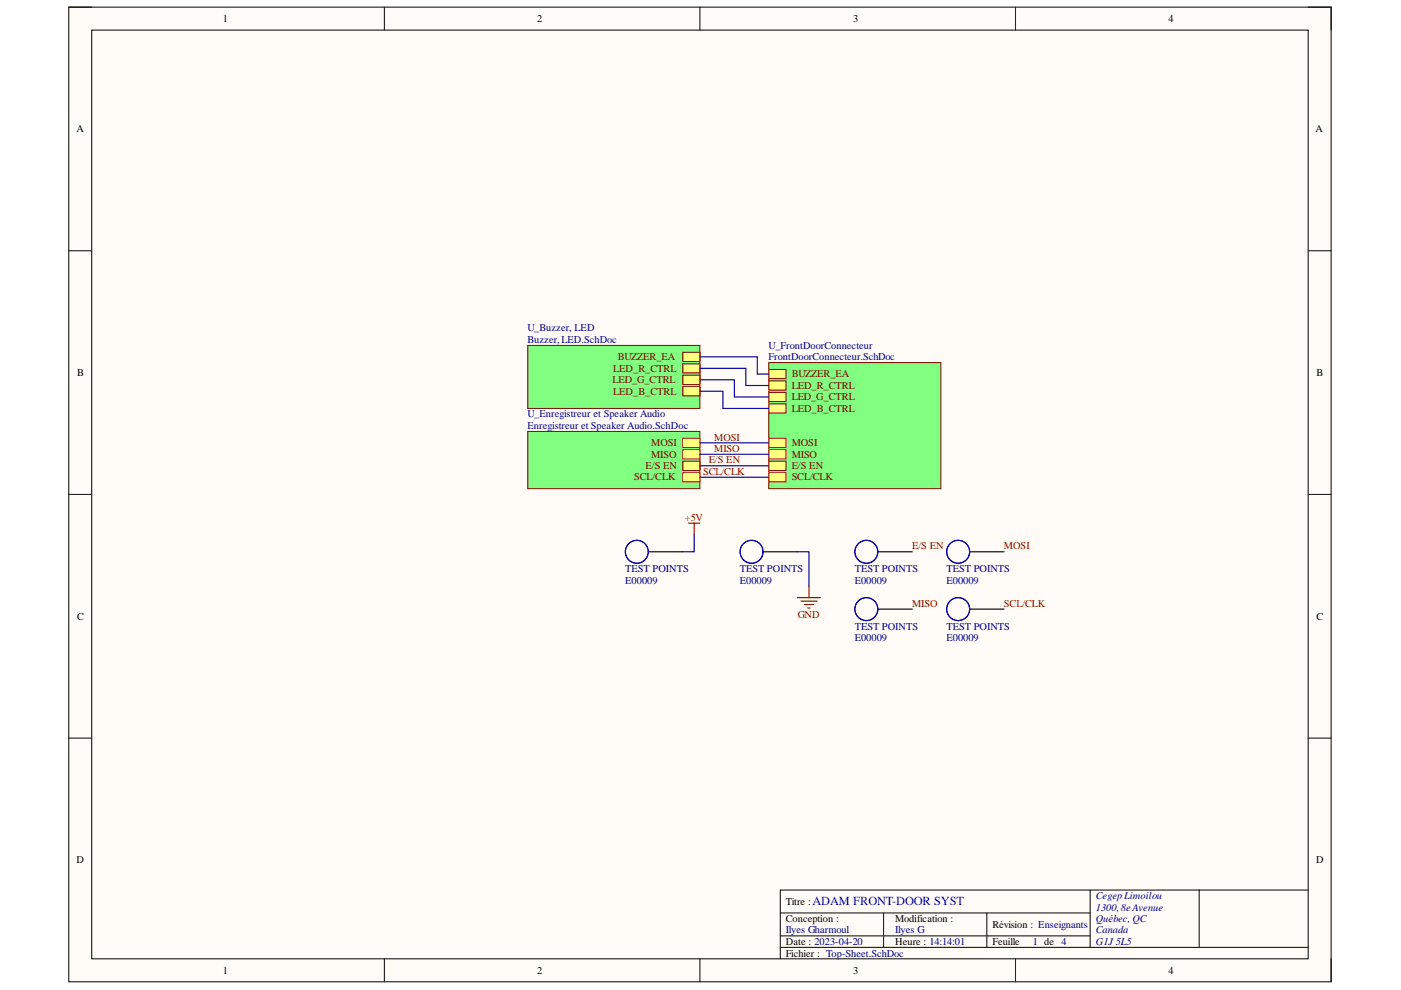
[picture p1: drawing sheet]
<svg xmlns="http://www.w3.org/2000/svg" width="297mm" height="210mm" viewBox="0 0 297 210" stroke-linecap="round" stroke-linejoin="round" font-family="sans-serif">
<path d="M14.6 1.5h267.6v206.7h-267.6z" fill-rule="evenodd" fill="#fffcf8"/>
<path d="M14.6 1.5h267.6v206.7h-267.6z" fill="none" stroke="#000" stroke-width=".21"/>
<path d="M19.4 6.4h258v196.9h-258z" fill-rule="evenodd" fill="#fffcf8"/>
<g fill="none" stroke="#000" stroke-width=".21">
<path d="M14.6 1.5h4.8M19.4 6.4h258v196.9h-258zM81.5 1.5v4.9M148.4 1.5v4.9M215.3 1.5v4.9M277.4 1.5h4.8v4.9M14.6 53.2h4.8M277.4 53.2h4.8M14.6 104.8h4.8M277.4 104.8h4.8M14.6 156.5h4.8M277.4 156.5h4.8"/>
<path d="M165.4 193.6h65.7M165.4 198.4h65.7M187.3 193.6v7.3M209.2 193.6v7.3M231.1 188.7v12.2M254.2 188.7v12.2M277.4 188.7h-112v14.6M81.5 203.3v4.9M148.4 203.3v4.9M165.4 200.9h112M215.3 203.3v4.9M282.2 203.3v4.9"/>
</g>
<path d="M163 76.9h36.5v26.7h-36.5z" fill-rule="evenodd" fill="#80ff80"/>
<path d="M163 76.9h36.5v26.7h-36.5z" fill="none" stroke="#800000" stroke-width=".21"/>
<path d="M163 78.3h3.7v2h-3.7z" fill-rule="evenodd" fill="#ffff80"/>
<path d="M163 78.3h3.7v2h-3.7z" fill="none" stroke="#800000" stroke-width=".21"/>
<path d="M163 80.8h3.7v1.9h-3.7z" fill-rule="evenodd" fill="#ffff80"/>
<path d="M163 80.8h3.7v1.9h-3.7z" fill="none" stroke="#800000" stroke-width=".21"/>
<path d="M163 83.2h3.7v1.9h-3.7z" fill-rule="evenodd" fill="#ffff80"/>
<path d="M163 83.2h3.7v1.9h-3.7z" fill="none" stroke="#800000" stroke-width=".21"/>
<path d="M163 85.6h3.7v2h-3.7z" fill-rule="evenodd" fill="#ffff80"/>
<path d="M163 85.6h3.7v2h-3.7z" fill="none" stroke="#800000" stroke-width=".21"/>
<path d="M163 92.9h3.7v2h-3.7z" fill-rule="evenodd" fill="#ffff80"/>
<path d="M163 92.9h3.7v2h-3.7z" fill="none" stroke="#f00" stroke-width=".21"/>
<path d="M163 95.4h3.7v1.9h-3.7z" fill-rule="evenodd" fill="#ffff80"/>
<path d="M163 95.4h3.7v1.9h-3.7z" fill="none" stroke="#f00" stroke-width=".21"/>
<path d="M163 97.8h3.7v1.9h-3.7z" fill-rule="evenodd" fill="#ffff80"/>
<path d="M163 97.8h3.7v1.9h-3.7z" fill="none" stroke="#800000" stroke-width=".21"/>
<path d="M163 100.2h3.7v2h-3.7z" fill-rule="evenodd" fill="#ffff80"/>
<path d="M163 100.2h3.7v2h-3.7z" fill="none" stroke="#f00" stroke-width=".21"/>
<path d="M111.9 73.2h36.5v13.4h-36.5z" fill-rule="evenodd" fill="#80ff80"/>
<path d="M111.9 73.2h36.5v13.4h-36.5z" fill="none" stroke="#800000" stroke-width=".21"/>
<path d="M144.7 74.7h3.7v1.9h-3.7z" fill-rule="evenodd" fill="#ffff80"/>
<path d="M144.7 74.7h3.7v1.9h-3.7z" fill="none" stroke="#800000" stroke-width=".21"/>
<path d="M144.7 77.1h3.7v2h-3.7z" fill-rule="evenodd" fill="#ffff80"/>
<path d="M144.7 77.1h3.7v2h-3.7z" fill="none" stroke="#800000" stroke-width=".21"/>
<path d="M144.7 79.6h3.7v1.9h-3.7z" fill-rule="evenodd" fill="#ffff80"/>
<path d="M144.7 79.6h3.7v1.9h-3.7z" fill="none" stroke="#800000" stroke-width=".21"/>
<path d="M144.7 82h3.7v1.9h-3.7z" fill-rule="evenodd" fill="#ffff80"/>
<path d="M144.7 82h3.7v1.9h-3.7z" fill="none" stroke="#800000" stroke-width=".21"/>
<path d="M111.9 91.5h36.5v12.1h-36.5z" fill-rule="evenodd" fill="#80ff80"/>
<path d="M111.9 91.5h36.5v12.1h-36.5z" fill="none" stroke="#800000" stroke-width=".21"/>
<path d="M144.7 92.9h3.7v2h-3.7z" fill-rule="evenodd" fill="#ffff80"/>
<path d="M144.7 92.9h3.7v2h-3.7z" fill="none" stroke="#f00" stroke-width=".21"/>
<path d="M144.7 95.4h3.7v1.9h-3.7z" fill-rule="evenodd" fill="#ffff80"/>
<path d="M144.7 95.4h3.7v1.9h-3.7z" fill="none" stroke="#f00" stroke-width=".21"/>
<path d="M144.7 100.2h3.7v2h-3.7z" fill-rule="evenodd" fill="#ffff80"/>
<path d="M144.7 100.2h3.7v2h-3.7z" fill="none" stroke="#f00" stroke-width=".21"/>
<path d="M144.7 97.8h3.7v1.9h-3.7z" fill-rule="evenodd" fill="#ffff80"/>
<path d="M144.7 97.8h3.7v1.9h-3.7z" fill="none" stroke="#800000" stroke-width=".21"/>
<path d="M146 110.9h2.4M147.2 110.9v2.4M169.1 126.7h4.8M169.8 127.4h3.4M170.5 128.2h2M171.3 128.9h.5M171.5 124.3v2.4" fill="none" stroke="#800000" stroke-width=".24"/>
<path d="M148.4 75.7h12.2v3.6h2.4M148.4 78.1h9.7v3.6h4.9M148.4 80.5h7.3v3.7h7.3M148.4 83h4.9v3.6h9.7M148.4 93.9h14.6M148.4 96.3h14.6M148.4 98.8h14.6M147.2 113.3v3.7h-2.5M148.4 101.2h14.6M169.1 117h2.4v7.3" fill="none" stroke="#000080" stroke-width=".24"/>
<path d="M137.5 117h7.2M161.8 117h7.3M186.1 117h7.3M205.6 117h7.3M186.1 129.1h7.3M205.6 129.1h7.3" fill="none" stroke="#000" stroke-width=".24"/>
<g fill="none" stroke="#00f" stroke-width=".24">
<circle cx="135" cy="117" r="2.43"/>
<circle cx="159.3" cy="117" r="2.43"/>
<circle cx="159.4" cy="117" r="2.43"/>
<circle cx="183.7" cy="117" r="2.43"/>
<circle cx="203.1" cy="117" r="2.43"/>
<circle cx="183.7" cy="129.1" r="2.43"/>
<circle cx="203.1" cy="129.1" r="2.43"/>
</g>
<text font-size="2.6" fill="#00f" x="172.3" y="192">ADAM FRONT-DOOR SYST</text>
<g font-size="2.2">
<text x="47.2" y="4.7">1</text>
<text x="113.9" y="4.7">2</text>
<text x="180.9" y="4.7">3</text>
<text x="247.7" y="4.7">4</text>
<text x="16.2" y="28.1">A</text>
<text x="278.9" y="28.1">A</text>
<text x="16.3" y="79.7">B</text>
<text x="279.1" y="79.7">B</text>
<text x="16.3" y="131.4">C</text>
<text x="279.1" y="131.4">C</text>
<text x="16.2" y="183">D</text>
<text x="279" y="183">D</text>
<text x="166.6" y="191.8">Titre :</text>
<text x="166.6" y="195.5">Conception :</text>
<text x="189.8" y="195.5">Modification :</text>
<text x="210.4" y="196.7">Révision : Enseignants</text>
<text x="166.6" y="200.4">Date : 2023-04-20</text>
<text x="166.6" y="202.8">Fichier : Top-Sheet.SchDoc</text>
<text x="189.8" y="200.4">Heure : 14:14:01</text>
<text x="210.4" y="200.4">Feuille</text>
<text x="47.2" y="206.4">1</text>
<text x="113.9" y="206.4">2</text>
<text x="180.9" y="206.4">3</text>
<text x="247.7" y="206.4">4</text>
</g>
<g font-size="2.2" fill="#000080">
<text x="111.8" y="70.3">U_Buzzer, LED</text>
<text x="111.8" y="72.7">Buzzer, LED.SchDoc</text>
<text x="162.9" y="74">U_FrontDoorConnecteur</text>
<text x="162.9" y="76.3">FrontDoorConnecteur.SchDoc</text>
<text x="111.8" y="88.5">U_Enregistreur et Speaker Audio</text>
<text x="111.8" y="91">Enregistreur et Speaker Audio.SchDoc</text>
<text x="132.6" y="123.8">E00009</text>
<text x="132.6" y="121.3">TEST POINTS</text>
<text x="156.9" y="123.8">E00009</text>
<text x="156.9" y="121.3">TEST POINTS</text>
<text x="181.2" y="123.8">E00009</text>
<text x="181.2" y="121.3">TEST POINTS</text>
<text x="200.7" y="123.8">E00009</text>
<text x="200.7" y="121.3">TEST POINTS</text>
<text x="181.2" y="135.9">E00009</text>
<text x="181.2" y="133.5">TEST POINTS</text>
<text x="200.7" y="135.9">E00009</text>
<text x="200.7" y="133.5">TEST POINTS</text>
<text x="232.3" y="190.6">CegepLimoilou</text>
<text x="166.6" y="197.9">Ilyes Gharmoul</text>
<text x="189.8" y="197.9">Ilyes G</text>
<text x="232.3" y="193.1">1300,8eAvenue</text>
<text x="232.3" y="195.5">Québec, QC</text>
<text x="232.3" y="197.9">Canada</text>
<text x="219" y="200.4">1 de</text>
<text x="225" y="200.4">4</text>
<text x="232.3" y="200.4">G1J 5L5</text>
</g>
<g font-size="2.2" fill="#800000">
<text x="131" y="76.3">BUZZER_EA</text>
<text x="129.9" y="81.2">LED_G_CTRL</text>
<text x="130" y="78.8">LED_R_CTRL</text>
<text x="130" y="83.7">LED_B_CTRL</text>
<text x="167.9" y="80">BUZZER_EA</text>
<text x="167.9" y="82.4">LED_R_CTRL</text>
<text x="167.9" y="84.9">LED_G_CTRL</text>
<text x="167.9" y="87.3">LED_B_CTRL</text>
<text x="138.1" y="94.6">MOSI</text>
<text x="151.4" y="95.8">MISO</text>
<text x="151.4" y="93.4">MOSI</text>
<text x="167.9" y="94.6">MOSI</text>
<text x="134.4" y="101.9">SCL/CLK</text>
<text x="136.9" y="99.5">E/S EN</text>
<text x="138.1" y="97.1">MISO</text>
<text x="149.1" y="100.7">SCL/CLK</text>
<text x="150.3" y="98.2">E/S EN</text>
<text x="167.9" y="97.1">MISO</text>
<text x="167.9" y="99.5">E/S EN</text>
<text x="167.9" y="101.9">SCL/CLK</text>
<text x="145.2" y="110.4">+5V</text>
<text x="193.4" y="116.5">E/S EN</text>
<text x="212.9" y="116.5">MOSI</text>
<text x="169.1" y="131">GND</text>
<text x="193.4" y="128.7">MISO</text>
<text x="212.9" y="128.7">SCL/CLK</text>
</g>
</svg>
